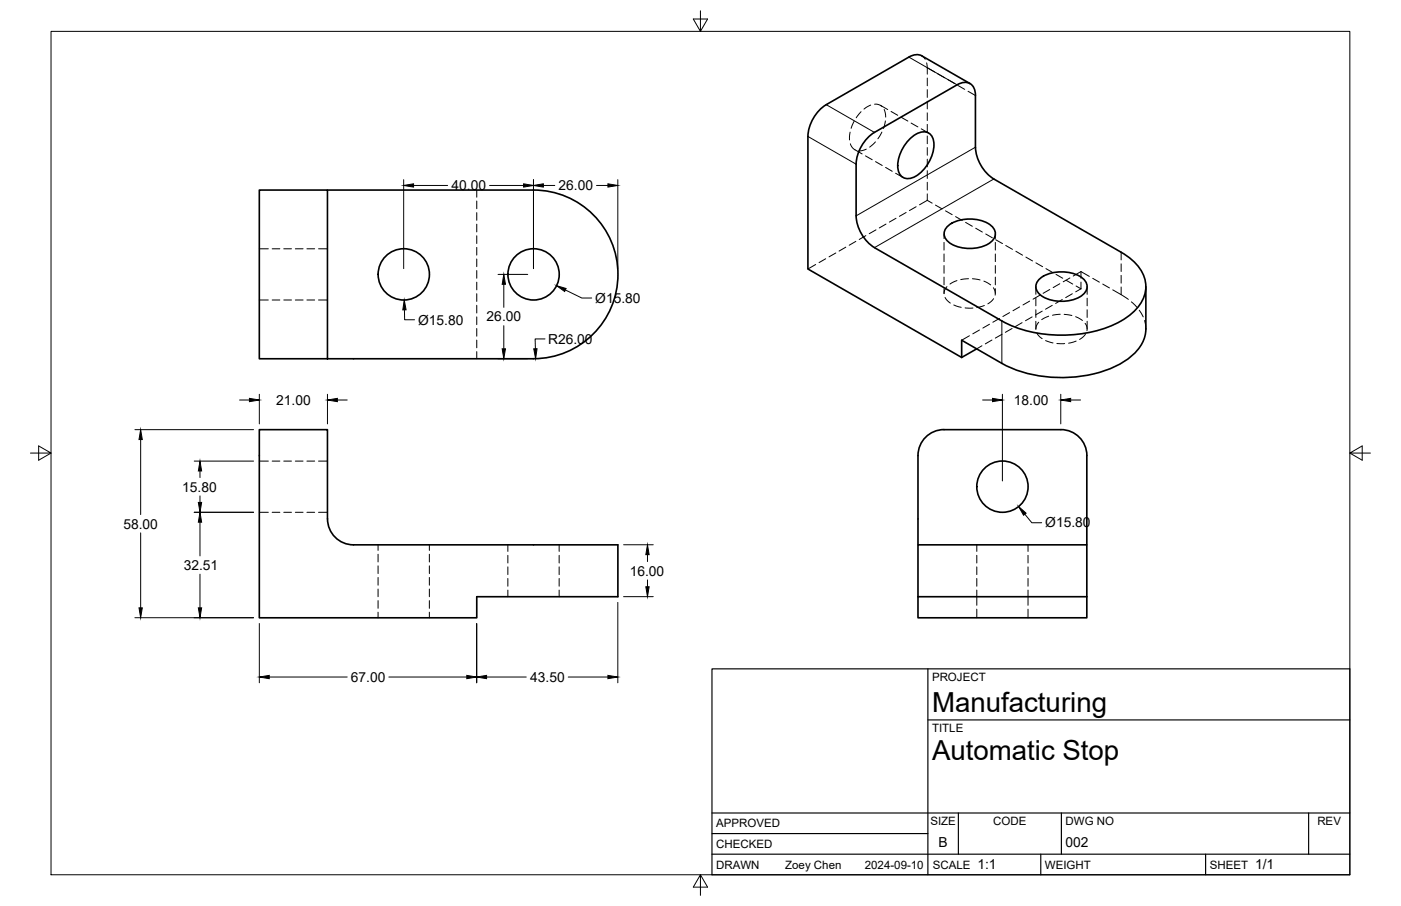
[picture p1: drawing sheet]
<svg xmlns="http://www.w3.org/2000/svg" width="432mm" height="279mm" viewBox="0 0 432 279" stroke-linecap="round" stroke-linejoin="round" font-family="sans-serif">
<!-- layer: Visible -->
<g fill="none" stroke="#000" stroke-width=".51">
<path d="M280.1 17.6l-25.4 14.7a12.4 12.4 0 0 0-5.7 9.8v40.9l47.4 27.2M284.1 17.2l-1-.3h-1.1l-1.9 .7M284.1 17.2l14.9 8.6M295 26.2l-25.5 14.6a12.4 12.4 0 0 0-5.6 9.8M295 26.2a3.4 3.4 0 0 1 4-.4 3.4 3.4 0 0 1 1.6 3.6l.1 16a12.5 12.5 0 0 0 5.6 9.8l39.2 22.6a13.2 13.2 0 0 1 7.7 10.6 12 12 0 0 1-6.1 9.6 39.5 39.5 0 0 1-29.2 4.4l-2-.5a30.7 30.7 0 0 1-7.1-2.9M100.9 58.6h63.6a26 26 0 0 1 26 26 26 26 0 0 1-26 26h-63.6v-52h-21v52h21M263.9 50.6v16M280.7 42.6a5.2 5.2 0 0 1 5.5-1.6 5.6 5.6 0 0 1 1.1 6.7 11 11 0 0 1-6.8 7.3 3.3 3.3 0 0 1-3.8-3.9 12.5 12.5 0 0 1 4-8.5zM263.9 66.6a12.5 12.5 0 0 0 5.6 9.8l39.3 22.6M291.8 70.1a11.2 11.2 0 0 1 14.2 0 3.3 3.3 0 0 1-1.5 5.2 12.1 12.1 0 0 1-12-.6 3.1 3.1 0 0 1-.7-4.6zM320.1 86.3a11.2 11.2 0 0 1 14.1 0 3.3 3.3 0 0 1-1.4 5.3 12.1 12.1 0 0 1-12.1-.6 3.1 3.1 0 0 1-.6-4.7zM353.2 88.4v13.1a13 13 0 0 1-7.6 10.5 40.7 40.7 0 0 1-36.8 .1l-12.4-7.2v5.3"/>
<path d="M301 107.6l-4.6 2.6M79.9 132.5h21v27.5a8 8 0 0 0 8 8h81.5v16h-43.5v6.5h-67zM290.9 132.5h36.1M290.9 132.5a8 8 0 0 0-8 8v27.5M327 132.5a8 8 0 0 1 8 8v27.5M282.9 184h52.1M282.9 184v-16h52.1v16M282.9 184v6.5h52.1v-6.5"/>
<circle cx="124.5" cy="84.6" r="7.9"/>
<circle cx="164.5" cy="84.6" r="7.9"/>
<circle cx="309" cy="150.1" r="7.9"/>
</g>
<!-- layer: Hidden -->
<g fill="none" stroke="#000" stroke-width=".31">
<path d="M284.1 17.2l1.1 1.1M285.6 19.4l.2 3.5M263.3 37.4l-1 2.2M265.4 34.5l-1.5 1.8M268.4 32.4l-2.1 1.2M269.5 32.1l1.2 .1 1.1 .6M271.3 32.5l2.3 1.3M272.5 33.8l.5 2.3M272.9 37.3l-.6 2.3M274.6 34.4l2.1 1.2M277.7 36.2l2.1 1.1M280.8 38l2.1 1.1"/>
<path d="M283.9 39.7l2.3 1.3M285.8 24.1v2.4M285.8 27.6v2.4M285.8 31.2v2.4M285.8 34.8v2.4M285.8 38.4v2.3M146.9 58.6v2.2M262 40.7l-.2 2.5M262.1 44.3l.6 1.2 .8 .7M263.5 46.2l2.2 1.3M266.7 48.1l2.1 1.2M267 46l-1.2 .4-1.1 .1"/>
<path d="M269.8 43.8l-1.8 1.6M269.9 49.8l2 1.2M271.8 40.7l-1.2 2.1M272.9 51.6l2.1 1.2M276 53.4l2.3 1.3M285.8 41.9v2.4M285.8 45.5v2.4M285.8 49.1v2.4M285.8 52.6v2.4M285.8 56.2v2.4M285.8 59.8v2M79.9 76.7h2.8"/>
<path d="M83.9 76.7h2.4M87.5 76.7h2.3M91 76.7h2.4M94.6 76.7h2.4M98.2 76.7h2.7M146.9 62v2.4M146.9 65.6v2.3M146.9 69.1v2.4M146.9 72.7v2.4M146.9 76.3v2.4M146.9 79.9v2.3M254.5 79.8l-2.1 1.2"/>
<path d="M257.6 78l-2.1 1.2M260.7 76.2l-2.1 1.2M263.8 74.4l-2.1 1.2M266.9 72.7l-2.1 1.2M270 70.9l-2.1 1.2M273.1 69.1l-2.1 1.2M276.2 67.3l-2.1 1.2M279.3 65.5l-2.1 1.2M282.4 63.8l-2.1 1.1M285.8 61.8l-2.4 1.4M285.8 61.8l1.5 .9M288.3 63.2l2.1 1.2"/>
<path d="M291 72.1v1.5M291 74.7v2.4M291 78.3v2.4M291.4 65l2.1 1.2M294.5 66.8l2.1 1.2M297.6 68.6l2.1 1.2M300.7 70.4l2.1 1.2M303.8 72.2l2.1 1.1M306.8 72.1v1.5M306.8 74.7v2.4M306.8 78.3v2.4M306.9 73.9l2.1 1.2"/>
<path d="M310 75.7l2.1 1.2M313.1 77.5l2.1 1.2M316.2 79.3l2 1.2M79.9 92.5h2.8M83.9 92.5h2.4M87.5 92.5h2.3M91 92.5h2.4M94.6 92.5h2.4M98.2 92.5h2.7M146.9 83.4v2.4M146.9 87v2.4M146.9 90.6v2.4"/>
<path d="M146.9 94.1v2.4M146.9 97.7v2.4M251.4 81.6l-2.4 1.4M291 81.9v2.4M291 85.4v2.4M291 89v1.5M291.3 91.7l.7 1 .9 .8M291.9 88.4l-.8 1.1-.1 1.1M294 94l2.2 .8M294.9 86.6l-2.1 1M297.5 95h2.4M298.5 86l-2.4 .2"/>
<path d="M299.7 86l2.4 .3M303.2 86.7l2.1 1.2M303.4 94.2l-2.3 .6M305 100l-2.1 1.2M306.2 88.7l.5 1.2v1.1M306.2 92.1l-1.7 1.6M306.8 81.9v2.4M306.8 85.4v2.4M306.8 89v1.5M308.1 98.2l-2.1 1.2M311.2 96.4l-2.1 1.2M314.3 94.6l-2.1 1.2"/>
<path d="M315 99.5l-2 1.2M317.4 92.9l-2.1 1.1M318.1 97.7l-2 1.2M319.3 88.4v2.4M319.3 91.9v2.4M319.3 95.5v2.4M319.3 99.1v2.4M319.3 81.1l2.1 1.2M320.1 99.4l-.7 1.1-.1 1.1M320.5 91.1l-2.1 1.2M321.2 95.9l-2 1.2M322.4 82.8l2 1.2"/>
<path d="M323.2 97.5l-2.1 1.1M323.6 89.3l-2.1 1.2M324.3 94.2l-2.1 1.2M325.5 84.6l2 1.2M326.6 87.5l-2 1.2M326.8 96.9l-2.4 .3M327.4 92.4l-2 1.2M328 96.9l2.4 .4M328.6 86.4l2 1.2M329.8 85.7l-2.1 1.2M330.5 90.6l-2.1 1.2M331.5 97.7l2.1 1.1"/>
<path d="M331.7 88.2l1.5 .9M333.2 83.8l-2.4 1.3M333.2 83.8l2.5 1.4M333.2 89.1l-1.7 .9M333.2 83.8v2M333.2 87v2.1M334.4 99.7l.6 1.1v1.2M335.1 88.4v2.4M335.1 91.9v2.4M335.1 95.5v2.4M335.1 99.1v2.4M336.8 85.8l2 1.2"/>
<path d="M339.9 87.6l2 1.2M343 89.4l4.8 2.9M348.7 93.1l1.7 1.6M351.1 95.7l1.2 2M352.8 98.8l.4 2.7M146.9 101.3v2.4M146.9 104.9v2.4M146.9 108.4v2.2M298.8 103.5l-2.4 1.4M301.9 101.8l-2.1 1.2M302.6 106.6l-1.6 1M305.7 104.9l-2 1.1"/>
<path d="M308.8 103.1l-2 1.2M311.9 101.3l-2 1.2M319.6 102.7l.6 1 1 .7M322.3 105l2.2 .7M325.7 105.9l2.4 .1M331.7 105.2l-2.3 .6M334.5 103.1l-1.8 1.6M79.9 158h2.8M79.9 142.2h2.8M83.9 158h2.4M83.9 142.2h2.4M87.5 158h2.3"/>
<path d="M87.5 142.2h2.3M91 158h2.4M91 142.2h2.4M94.6 158h2.4M94.6 142.2h2.4M98.2 158h2.7M98.2 142.2h2.7M116.5 168v1.7M116.5 170.9v2.4M116.5 174.5v2.4M116.5 178.1v2.4M132.3 168v1.7"/>
<path d="M132.3 170.9v2.4M132.3 174.5v2.4M132.3 178.1v2.4M156.5 168v2.1M156.5 171.3v2.3M156.5 174.8v2.4M156.5 178.4v2.4M172.3 168v2.1M172.3 171.3v2.3M172.3 174.8v2.4M172.3 178.4v2.4M301.1 168v2.1"/>
<path d="M301.1 171.3v2.3M301.1 174.8v2.4M301.1 178.4v2.4M316.8 168v2.1M316.8 171.3v2.3M316.8 174.8v2.4M316.8 178.4v2.4M116.5 181.7v2.3M116.5 185.2v2.4M116.5 188.8v1.7M132.3 181.7v2.3M132.3 185.2v2.4"/>
<path d="M132.3 188.8v1.7M156.5 182v2M172.3 182v2M301.1 182v4.7M301.1 187.9v2.6M316.8 182v4.7M316.8 187.9v2.6"/>
</g>
<!-- layer: Visible Narrow -->
<path d="M280.1 17.6l14.9 8.6M254.7 32.3l14.8 8.5M249 42.1l14.9 8.5M300.6 45.4l-36.7 21.2M306.3 55.2l-36.8 21.2M308.8 99v13.1" fill="none" stroke="#000" stroke-width=".31"/>
<!-- layer: Hidden Narrow -->
<path d="M285.8 20.9l2.3 1.3M289.1 22.8l2 1.2M292.2 24.6l2 1.2M295.3 26.4l2 1.2M298.4 28.2l2.2 1.2M345.5 77.8v2.4M345.5 81.4v2.3M345.5 84.9v2.4M345.5 88.5v2.4" fill="none" stroke="#000" stroke-width=".31"/>
<!-- layer: Border -->
<path d="M15.7 9.7h400.3v260.1h-400.3zM215.9 3.3v6.4l-2.2-3.8h4.4l-2.2 3.8M9.4 139.7h6.3l-3.8-2.2v4.4l3.8-2.2M416 139.7l3.8 2.2v-4.4l-3.8 2.2h6.4M215.9 269.8l2.2 3.8h-4.4l2.2-3.8v6.3" fill="none" stroke="#000" stroke-width=".31"/>
<!-- layer: Titleblock -->
<path d="M219.4 206.3h196.6v63.5h-196.6zM286 206.3v63.5M286 222h130M219.4 257.1h66.6M219.4 250.7h196.6M295.4 250.7v12.7M327.1 250.7v12.7M403.3 250.7v12.7M219.4 263.4h196.6M320.8 263.4v6.4M371.6 263.4v6.4" fill="none" stroke="#000" stroke-width=".36"/>
<!-- layer: FD_Dimensions -->
<g fill="none" stroke="#000" stroke-width=".31">
<path d="M124.4 55.4v27.4M127.5 57.2h10.5M150.9 57.2h10.5M164.4 55.4v27.4M167.5 57.2h3.5M183.9 57.2h3.5M190.4 55.4v27.4M124.7 95.6v3h3.1M153.5 84.6h9.1M155.3 87.7v7.1M174.3 89.4l5 2.5h3.1M153.5 110.6h9.1"/>
<path d="M155.3 100.4v7.2M168 104.5h-3.1l.1 3.1M41.6 132.5h36.5M43.3 135.6v23.1M73.8 123.4h3.1M79.9 121.6v9.1M100.9 121.6v9.1M104 123.4h3M302.9 123.4h3M308.9 121.6v26.7M326.9 121.6v9.1M330 123.4h3"/>
<path d="M59.9 158h18.2M59.9 142.2h18.2M61.6 145.2v2.1M61.6 152.9v2M315.9 158.6l2.1 2.6h3.1M43.3 164.3v23.2M61.6 161v10.4M61.6 177.1v10.4M192.2 168h9.1M199.6 171v2.2M199.6 178.8v2.2M41.6 190.5h36.5"/>
<path d="M79.9 192.3v18.3M146.9 192.3v18.3M190.4 185.8v24.8M192.2 184h9.1M83 208.8h24M119.8 208.8h24.1M150 208.8h12.2M175.1 208.8h12.3"/>
</g>
<g fill="#000" stroke="#000" stroke-width=".31">
<path d="M124.4 57.2l3.1-.5v1zM161.4 56.7l3 .5-3 .5zM164.4 57.2l3.1-.5v1zM187.4 56.7l3 .5-3 .5zM124.6 92.5l.6 3-1.1 .1zM155.3 84.6l.5 3.1h-1zM171.5 88.1l3 .9-.5 .9zM154.8 107.6h1l-.5 3zM164.5 107.6l1-.1-.4 3.1zM43.3 132.5l.6 3.1h-1.1zM76.9 122.9l3 .5-3 .5zM100.9 123.4l3.1-.5v1z"/>
<path d="M305.9 122.9l3 .5-3 .5zM326.9 123.4l3.1-.5v1zM61.1 154.9h1l-.5 3.1zM61.6 142.2l.5 3h-1zM313.9 156.2l2.4 2.1-.8 .6zM61.6 158l.5 3h-1zM199.6 168l.5 3h-1zM42.8 187.5h1.1l-.6 3zM61.1 187.5h1l-.5 3zM199.1 181h1l-.5 3zM79.9 208.8l3.1-.5v1zM143.9 208.3l3 .5-3 .5z"/>
<path d="M146.9 208.8l3.1-.5v1zM187.4 208.3l3 .5-3 .5z"/>
</g>
<g font-size="8.5">
<text x="287.3" y="219.5">Manufacturing</text>
<text x="287.3" y="234.5">Automatic Stop</text>
</g>
<g font-size="4.3">
<text x="139.2" y="58.7">40.00</text>
<text x="172.1" y="58.7">26.00</text>
<text x="183.5" y="93.4">Ø15.80</text>
<text x="128.9" y="100.1">Ø15.80</text>
<text x="150" y="99.1">26.00</text>
<text x="168.9" y="106">R26.00</text>
<text x="85.1" y="124.9">21.00</text>
<text x="312.5" y="124.9">18.00</text>
<text x="56.2" y="151.6">15.80</text>
<text x="38" y="163">58.00</text>
<text x="322.2" y="162.7">Ø15.80</text>
<text x="56.6" y="175.7">32.51</text>
<text x="194.1" y="177.5">16.00</text>
<text x="108.1" y="210.3">67.00</text>
<text x="163.4" y="210.3">43.50</text>
<text x="289.3" y="261.2">B</text>
<text x="328.4" y="261.2">002</text>
<text x="301.2" y="268.1">1:1</text>
<text x="386.8" y="268.1">1/1</text>
</g>
<g font-size="3.5">
<text x="287.3" y="210.1">PROJECT</text>
<text x="287.3" y="225.8">TITLE</text>
<text x="220.7" y="255.2">APPROVED</text>
<text x="286.7" y="254.5">SIZE</text>
<text x="306.1" y="254.5">CODE</text>
<text x="328.4" y="254.5">DWG NO</text>
<text x="406" y="254.5">REV</text>
<text x="220.7" y="261.5">CHECKED</text>
<text x="220.7" y="267.9">DRAWN</text>
<text x="242" y="267.9">Zoey Chen</text>
<text x="266.6" y="267.9">2024-09-10</text>
<text x="287.5" y="267.9">SCALE</text>
<text x="322.1" y="267.9">WEIGHT</text>
<text x="372.9" y="267.9">SHEET</text>
</g>
</svg>
